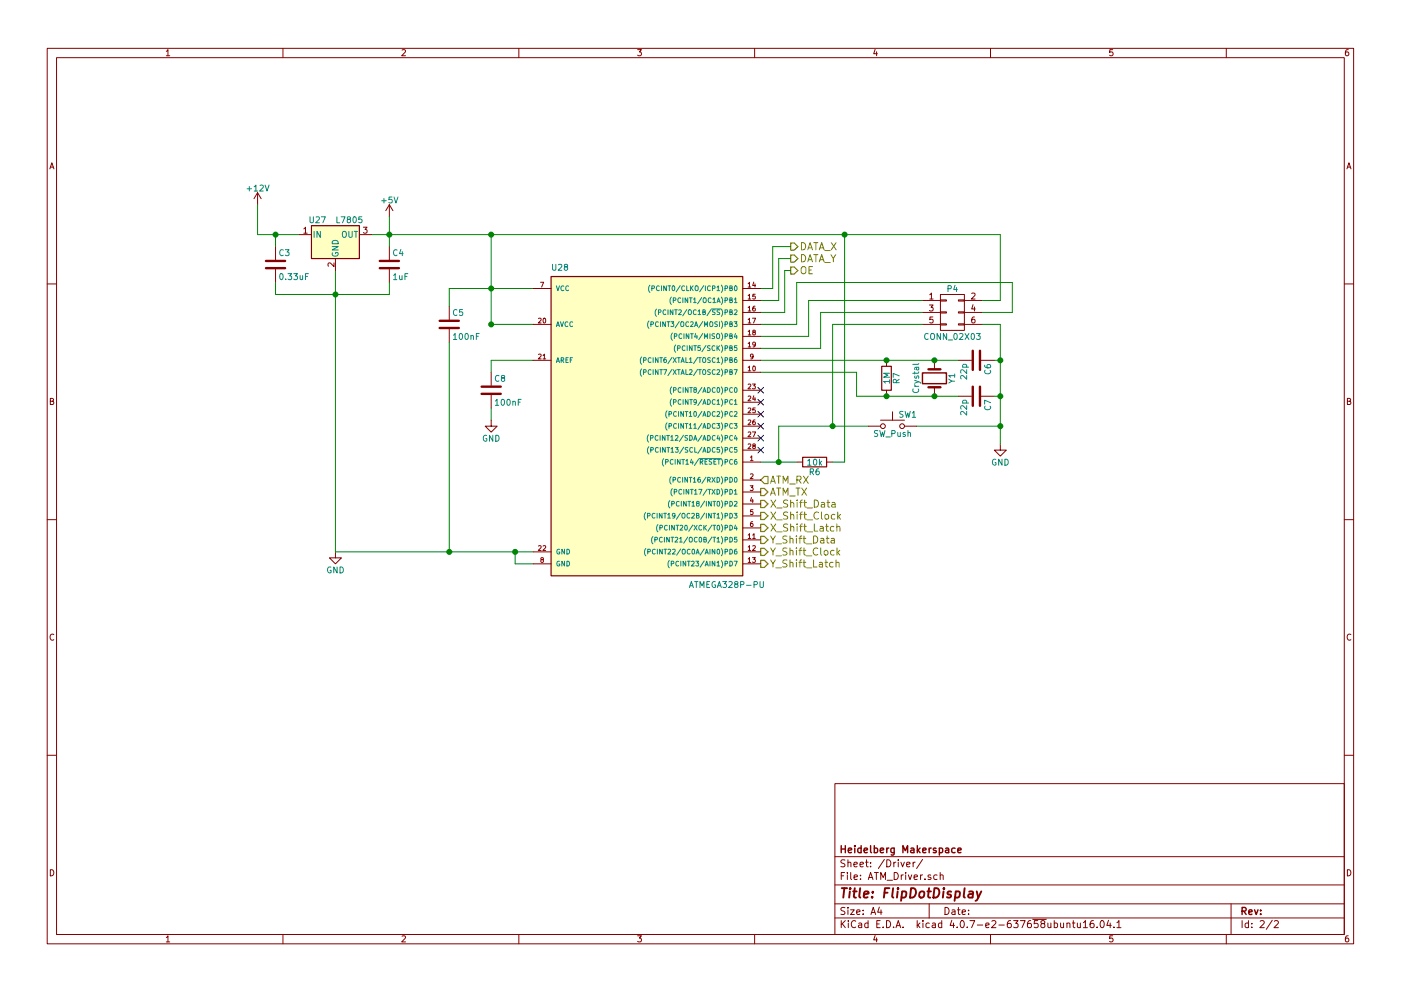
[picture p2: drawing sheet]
EESchema Schematic File Version 2
LIBS:Flipdot_H-Bridge-rescue
LIBS:power
LIBS:device
LIBS:transistors
LIBS:conn
LIBS:linear
LIBS:regul
LIBS:74xx
LIBS:cmos4000
LIBS:adc-dac
LIBS:memory
LIBS:xilinx
LIBS:microcontrollers
LIBS:dsp
LIBS:microchip
LIBS:analog_switches
LIBS:motorola
LIBS:texas
LIBS:intel
LIBS:audio
LIBS:interface
LIBS:digital-audio
LIBS:philips
LIBS:display
LIBS:cypress
LIBS:siliconi
LIBS:opto
LIBS:atmel
LIBS:contrib
LIBS:valves
LIBS:FlipDotComponents
LIBS:switches
LIBS:Flipdot_H-Bridge-cache
EELAYER 25 0
EELAYER END
$Descr A4 11693 8268
encoding utf-8
Sheet 2 2
Title "FlipDotDisplay"
Date ""
Rev ""
Comp "Heidelberg Makerspace"
Comment1 ""
Comment2 ""
Comment3 ""
Comment4 ""
$EndDescr
$Comp
L +12V #PWR094
U 1 1
P 2150 1700
F 0 "#PWR094" H 2150 1550 50  0001 C CNN
F 1 "+12V" H 2150 1840 50  0000 C CNN
F 2 "" H 2150 1700 50  0000 C CNN
F 3 "" H 2150 1700 50  0000 C CNN
	1    2150 1700
	1    0    0    -1  
$EndComp
$Comp
L GND #PWR095
U 1 1
P 2800 4600
F 0 "#PWR095" H 2800 4350 50  0001 C CNN
F 1 "GND" H 2800 4450 50  0000 C CNN
F 2 "" H 2800 4600 50  0000 C CNN
F 3 "" H 2800 4600 50  0000 C CNN
	1    2800 4600
	1    0    0    -1  
$EndComp
$Comp
L C C3
U 1 1
P 2300 2200
F 0 "C3" H 2325 2300 50  0000 L CNN
F 1 "0.33uF" H 2325 2100 50  0000 L CNN
F 2 "Capacitors_THT:C_Disc_D4.7mm_W2.5mm_P5.00mm" H 2338 2050 50  0001 C CNN
F 3 "" H 2300 2200 50  0000 C CNN
	1    2300 2200
	1    0    0    -1  
$EndComp
$Comp
L C C4
U 1 1
P 3250 2200
F 0 "C4" H 3275 2300 50  0000 L CNN
F 1 "1uF" H 3275 2100 50  0000 L CNN
F 2 "Capacitors_THT:CP_Radial_D6.3mm_P2.50mm" H 3288 2050 50  0001 C CNN
F 3 "" H 3250 2200 50  0000 C CNN
	1    3250 2200
	1    0    0    -1  
$EndComp
$Comp
L +5V #PWR096
U 1 1
P 3250 1800
F 0 "#PWR096" H 3250 1650 50  0001 C CNN
F 1 "+5V" H 3250 1940 50  0000 C CNN
F 2 "" H 3250 1800 50  0000 C CNN
F 3 "" H 3250 1800 50  0000 C CNN
	1    3250 1800
	1    0    0    -1  
$EndComp
$Comp
L CONN_02X03 P4
U 1 1
P 7950 2600
F 0 "P4" H 7950 2800 50  0000 C CNN
F 1 "CONN_02X03" H 7950 2400 50  0000 C CNN
F 2 "Pin_Headers:Pin_Header_Straight_2x03_Pitch2.54mm" H 7950 1400 50  0001 C CNN
F 3 "" H 7950 1400 50  0000 C CNN
	1    7950 2600
	1    0    0    -1  
$EndComp
$Comp
L GND #PWR097
U 1 1
P 8350 3700
F 0 "#PWR097" H 8350 3450 50  0001 C CNN
F 1 "GND" H 8350 3550 50  0000 C CNN
F 2 "" H 8350 3700 50  0000 C CNN
F 3 "" H 8350 3700 50  0000 C CNN
	1    8350 3700
	1    0    0    -1  
$EndComp
$Comp
L Crystal Y1
U 1 1
P 7800 3150
F 0 "Y1" H 7800 3300 50  0000 C CNN
F 1 "Crystal" H 7800 3000 50  0000 C CNN
F 2 "Crystals:Crystal_HC49-4H_Vertical" H 7800 3150 50  0001 C CNN
F 3 "" H 7800 3150 50  0000 C CNN
	1    7800 3150
	0    1    1    0   
$EndComp
$Comp
L R R6
U 1 1
P 6800 3850
F 0 "R6" V 6880 3850 50  0000 C CNN
F 1 "10k" V 6800 3850 50  0000 C CNN
F 2 "Resistors_THT:R_Axial_DIN0204_L3.6mm_D1.6mm_P2.54mm_Vertical" V 6730 3850 50  0001 C CNN
F 3 "" H 6800 3850 50  0000 C CNN
	1    6800 3850
	0    1    1    0   
$EndComp
Text HLabel 6350 4000 2    60   Input ~ 0
ATM_RX
Text HLabel 6350 4100 2    60   Output ~ 0
ATM_TX
Text HLabel 6350 4200 2    60   Output ~ 0
X_Shift_Data
Text HLabel 6350 4300 2    60   Output ~ 0
X_Shift_Clock
Text HLabel 6350 4400 2    60   Output ~ 0
X_Shift_Latch
Text HLabel 6350 4500 2    60   Output ~ 0
Y_Shift_Data
Text HLabel 6350 4600 2    60   Output ~ 0
Y_Shift_Clock
Text HLabel 6350 4700 2    60   Output ~ 0
Y_Shift_Latch
Text HLabel 6600 2050 2    60   Output ~ 0
DATA_X
Text HLabel 6600 2150 2    60   Output ~ 0
DATA_Y
Text HLabel 6600 2250 2    60   Output ~ 0
OE
NoConn ~ 6350 3750
NoConn ~ 6350 3650
NoConn ~ 6350 3550
NoConn ~ 6350 3450
NoConn ~ 6350 3350
NoConn ~ 6350 3250
$Comp
L C C6
U 1 1
P 8150 3000
F 0 "C6" H 8175 3100 50  0000 L CNN
F 1 "22p" H 8175 2900 50  0000 L CNN
F 2 "Capacitors_THT:C_Disc_D4.7mm_W2.5mm_P5.00mm" H 8188 2850 50  0001 C CNN
F 3 "" H 8150 3000 50  0000 C CNN
	1    8150 3000
	0    1    1    0   
$EndComp
$Comp
L C C7
U 1 1
P 8150 3300
F 0 "C7" H 8175 3400 50  0000 L CNN
F 1 "22p" H 8175 3200 50  0000 L CNN
F 2 "Capacitors_THT:C_Disc_D4.7mm_W2.5mm_P5.00mm" H 8188 3150 50  0001 C CNN
F 3 "" H 8150 3300 50  0000 C CNN
	1    8150 3300
	0    1    1    0   
$EndComp
$Comp
L R R7
U 1 1
P 7400 3150
F 0 "R7" V 7480 3150 50  0000 C CNN
F 1 "1M" V 7400 3150 50  0000 C CNN
F 2 "Resistors_THT:R_Axial_DIN0204_L3.6mm_D1.6mm_P2.54mm_Vertical" V 7330 3150 50  0001 C CNN
F 3 "" H 7400 3150 50  0000 C CNN
	1    7400 3150
	1    0    0    -1  
$EndComp
$Comp
L C C5
U 1 1
P 3750 2700
F 0 "C5" H 3775 2800 50  0000 L CNN
F 1 "100nF" H 3775 2600 50  0000 L CNN
F 2 "Capacitors_THT:C_Disc_D4.7mm_W2.5mm_P5.00mm" H 3788 2550 50  0001 C CNN
F 3 "" H 3750 2700 50  0000 C CNN
	1    3750 2700
	1    0    0    -1  
$EndComp
Wire Wire Line
	2150 1700 2150 1950
Wire Wire Line
	2150 1950 2500 1950
Wire Wire Line
	3100 1950 8350 1950
Wire Wire Line
	3750 2400 4450 2400
Connection ~ 4100 2400
Wire Wire Line
	2800 4600 4450 4600
Wire Wire Line
	2800 2250 2800 4600
Wire Wire Line
	4450 4700 4300 4700
Wire Wire Line
	4300 4700 4300 4600
Connection ~ 4300 4600
Wire Wire Line
	2300 2350 2300 2450
Wire Wire Line
	2300 2450 3250 2450
Connection ~ 2800 2450
Wire Wire Line
	3250 2450 3250 2350
Wire Wire Line
	3250 1800 3250 2050
Connection ~ 3250 1950
Wire Wire Line
	2300 2050 2300 1950
Connection ~ 2300 1950
Wire Wire Line
	7700 2500 6750 2500
Wire Wire Line
	6750 2500 6750 2800
Wire Wire Line
	6750 2800 6350 2800
Wire Wire Line
	6350 2900 6850 2900
Wire Wire Line
	6850 2900 6850 2600
Wire Wire Line
	6850 2600 7700 2600
Wire Wire Line
	7700 2700 6950 2700
Wire Wire Line
	8350 1950 8350 2500
Wire Wire Line
	8350 2500 8200 2500
Wire Wire Line
	8200 2700 8350 2700
Wire Wire Line
	8350 2700 8350 3700
Wire Wire Line
	8200 2600 8450 2600
Wire Wire Line
	8450 2600 8450 2350
Wire Wire Line
	8450 2350 6650 2350
Wire Wire Line
	6650 2350 6650 2700
Wire Wire Line
	6650 2700 6350 2700
Wire Wire Line
	6350 3000 8000 3000
Wire Wire Line
	7150 3300 7150 3100
Wire Wire Line
	7150 3100 6350 3100
Connection ~ 7800 3000
Connection ~ 7800 3300
Wire Wire Line
	8300 3000 8350 3000
Connection ~ 8350 3000
Wire Wire Line
	8300 3300 8350 3300
Connection ~ 8350 3300
Wire Wire Line
	6350 3850 6650 3850
Wire Wire Line
	6950 2700 6950 3550
Wire Wire Line
	6500 3550 7250 3550
Wire Wire Line
	7650 3550 8350 3550
Connection ~ 8350 3550
Wire Wire Line
	6500 3550 6500 3850
Connection ~ 6500 3850
Connection ~ 6950 3550
Wire Wire Line
	6950 3850 7050 3850
Wire Wire Line
	7050 3850 7050 1950
Connection ~ 7050 1950
Wire Wire Line
	6600 2250 6550 2250
Wire Wire Line
	6550 2250 6550 2600
Wire Wire Line
	6550 2600 6350 2600
Wire Wire Line
	6350 2500 6500 2500
Wire Wire Line
	6500 2500 6500 2150
Wire Wire Line
	6500 2150 6600 2150
Wire Wire Line
	6600 2050 6450 2050
Wire Wire Line
	6450 2050 6450 2400
Wire Wire Line
	6450 2400 6350 2400
Connection ~ 4100 2700
Wire Wire Line
	4100 2700 4450 2700
Wire Wire Line
	4100 3000 4450 3000
Connection ~ 7400 3000
Wire Wire Line
	7150 3300 8000 3300
Connection ~ 7400 3300
Wire Wire Line
	3750 2400 3750 2550
Wire Wire Line
	3750 2850 3750 4600
Connection ~ 3750 4600
$Comp
L C C8
U 1 1
P 4100 3250
F 0 "C8" H 4125 3350 50  0000 L CNN
F 1 "100nF" H 4125 3150 50  0000 L CNN
F 2 "Capacitors_THT:C_Disc_D4.7mm_W2.5mm_P5.00mm" H 4138 3100 50  0001 C CNN
F 3 "" H 4100 3250 50  0000 C CNN
	1    4100 3250
	1    0    0    -1  
$EndComp
Wire Wire Line
	4100 3400 4100 3500
$Comp
L GND #PWR098
U 1 1
P 4100 3500
F 0 "#PWR098" H 4100 3250 50  0001 C CNN
F 1 "GND" H 4100 3350 50  0000 C CNN
F 2 "" H 4100 3500 50  0000 C CNN
F 3 "" H 4100 3500 50  0000 C CNN
	1    4100 3500
	1    0    0    -1  
$EndComp
$Comp
L ATMEGA328P-PU U28
U 1 1
P 5350 3500
F 0 "U28" H 4600 4750 50  0000 L BNN
F 1 "ATMEGA328P-PU" H 5750 2100 50  0000 L BNN
F 2 "Housings_DIP:DIP-28_W7.62mm_Socket" H 5350 3500 50  0001 C CIN
F 3 "" H 5350 3500 50  0001 C CNN
	1    5350 3500
	1    0    0    -1  
$EndComp
$Comp
L SW_Push SW1
U 1 1
P 7450 3550
F 0 "SW1" H 7500 3650 50  0000 L CNN
F 1 "SW_Push" H 7450 3490 50  0000 C CNN
F 2 "Buttons_Switches_THT:SW_PUSH_6mm" H 7450 3750 50  0001 C CNN
F 3 "" H 7450 3750 50  0001 C CNN
	1    7450 3550
	1    0    0    -1  
$EndComp
$Comp
L L7805 U27
U 1 1
P 2800 1950
F 0 "U27" H 2650 2075 50  0000 C CNN
F 1 "L7805" H 2800 2075 50  0000 L CNN
F 2 "TO_SOT_Packages_THT:TO-220_Vertical" H 2825 1800 50  0001 L CIN
F 3 "" H 2800 1900 50  0001 C CNN
	1    2800 1950
	1    0    0    -1  
$EndComp
Connection ~ 4100 1950
Wire Wire Line
	4100 3000 4100 3100
Wire Wire Line
	4100 1950 4100 2700
$EndSCHEMATC
